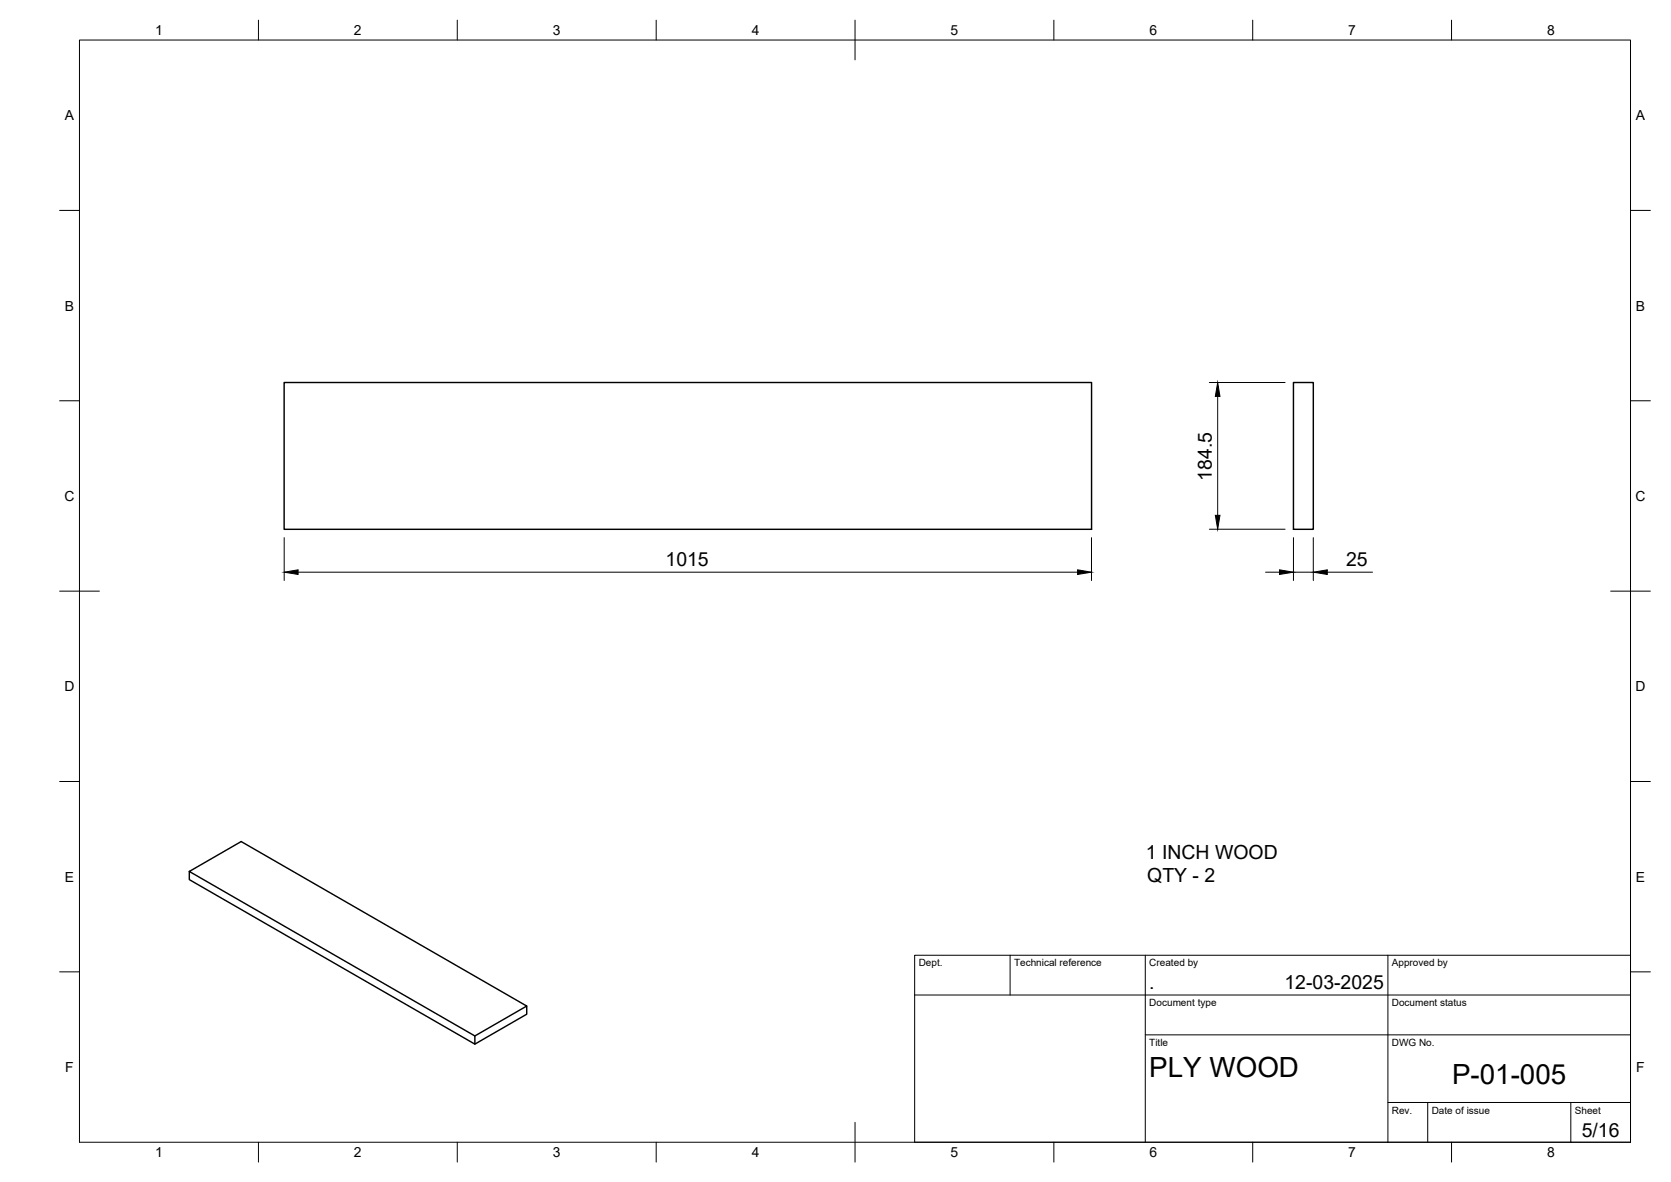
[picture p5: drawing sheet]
<svg xmlns="http://www.w3.org/2000/svg" width="420mm" height="297mm" viewBox="0 0 420 297" stroke-linecap="round" stroke-linejoin="round" font-family="sans-serif">
<!-- layer: Visible -->
<path d="M71.4 96.1h203.1v36.9h-203.1zM325.2 96.1h5v36.9h-5zM47.6 219v2.1l71.8 41.3v-2.1l-71.8-41.3 13-7.5 71.8 41.3-13 7.5M132.4 252.8v2.1l-13 7.5" fill="none" stroke="#000" stroke-width=".36"/>
<!-- layer: BORDER -->
<g fill="none" stroke="#000" stroke-width=".25">
<path d="M20 10.1h390v276.9h-390zM65 5.1v5M115 5.1v5M165 5.1v5M215 5.1v10M265 5.1v5M315 5.1v5M365 5.1v5M15 52.9h5M410 52.9h5M15 100.7h5M410 100.7h5"/>
<path d="M15 148.6h10M405 148.6h10M15 196.4h5M410 196.4h5M15 244.2h5M410 244.2h5M65 287v5M115 287v5M165 287v5M215 282.1v9.9M265 287v5M315 287v5"/>
<path d="M365 287v5"/>
</g>
<!-- layer: TITLEBLOCK -->
<path d="M230 240.1h180v46.9h-180zM230 250h180M254 240.1v9.9M288 240.1v46.9M349 240.1v46.9M288 260.1h122M349 277.1h61M359 277.1v9.9M395 277.1v9.9" fill="none" stroke="#000" stroke-width=".25"/>
<!-- layer: FD_Dimensions -->
<path d="M304.1 96.1h19M306.2 99.6v29.9M71.5 135.1v10.8M274.4 135.1v10.8M304.1 133h19M325.2 135.1v10.8M330.2 135.1v10.8M75 143.8h196M318.2 143.8h3.5M325.2 143.8h5M333.7 143.8h11.4" fill="none" stroke="#000" stroke-width=".25"/>
<path d="M306.2 96.1l.5 3.5h-1.1zM305.6 129.5h1.1l-.5 3.5zM71.5 143.8l3.5-.6v1.2zM271 143.2l3.4 .6-3.4 .6zM321.7 143.2l3.5 .6-3.5 .6zM330.2 143.8l3.5-.6v1.2z" fill="#000" stroke="#000" stroke-width=".25"/>
<g font-size="7">
<text x="289" y="270.6">PLY WOOD</text>
<text x="365.1" y="272.3">P-01-005</text>
</g>
<g font-size="4.9">
<text x="304.7" y="120.8" transform="rotate(-90 304.7 120.8)">184.5</text>
<text x="167.3" y="142.3">1015</text>
<text x="338.5" y="142.3">25</text>
<text x="288.1" y="215.8">1 INCH WOOD</text>
<text x="288.5" y="221.7">QTY - 2</text>
<text x="289" y="248.5">.</text>
<text x="323" y="248.5">12-03-2025</text>
<text x="397.7" y="285.7">5/16</text>
</g>
<g font-size="3.5">
<text x="39" y="8.8">1</text>
<text x="89" y="8.8">2</text>
<text x="139" y="8.8">3</text>
<text x="189" y="8.8">4</text>
<text x="239" y="8.8">5</text>
<text x="289" y="8.8">6</text>
<text x="339" y="8.8">7</text>
<text x="389" y="8.8">8</text>
<text x="16.3" y="30.2">A</text>
<text x="411.3" y="30.2">A</text>
<text x="16.3" y="78">B</text>
<text x="411.3" y="78">B</text>
<text x="16.2" y="125.9">C</text>
<text x="411.2" y="125.9">C</text>
<text x="16.2" y="173.7">D</text>
<text x="411.2" y="173.7">D</text>
<text x="16.3" y="221.6">E</text>
<text x="411.3" y="221.6">E</text>
<text x="16.4" y="269.4">F</text>
<text x="411.4" y="269.4">F</text>
<text x="39" y="290.8">1</text>
<text x="89" y="290.8">2</text>
<text x="139" y="290.8">3</text>
<text x="189" y="290.8">4</text>
<text x="239" y="290.8">5</text>
<text x="289" y="290.8">6</text>
<text x="339" y="290.8">7</text>
<text x="389" y="290.8">8</text>
</g>
<g font-size="2.5">
<text x="231" y="242.9">Dept.</text>
<text x="255" y="242.9">Technical reference</text>
<text x="289" y="242.9">Created by</text>
<text x="350" y="242.9">Approved by</text>
<text x="289" y="252.8">Document type</text>
<text x="350" y="252.8">Document status</text>
<text x="289" y="262.9">Title</text>
<text x="350" y="262.9">DWG No.</text>
<text x="350" y="279.9">Rev.</text>
<text x="360" y="279.9">Date of issue</text>
<text x="396" y="279.9">Sheet</text>
</g>
</svg>
